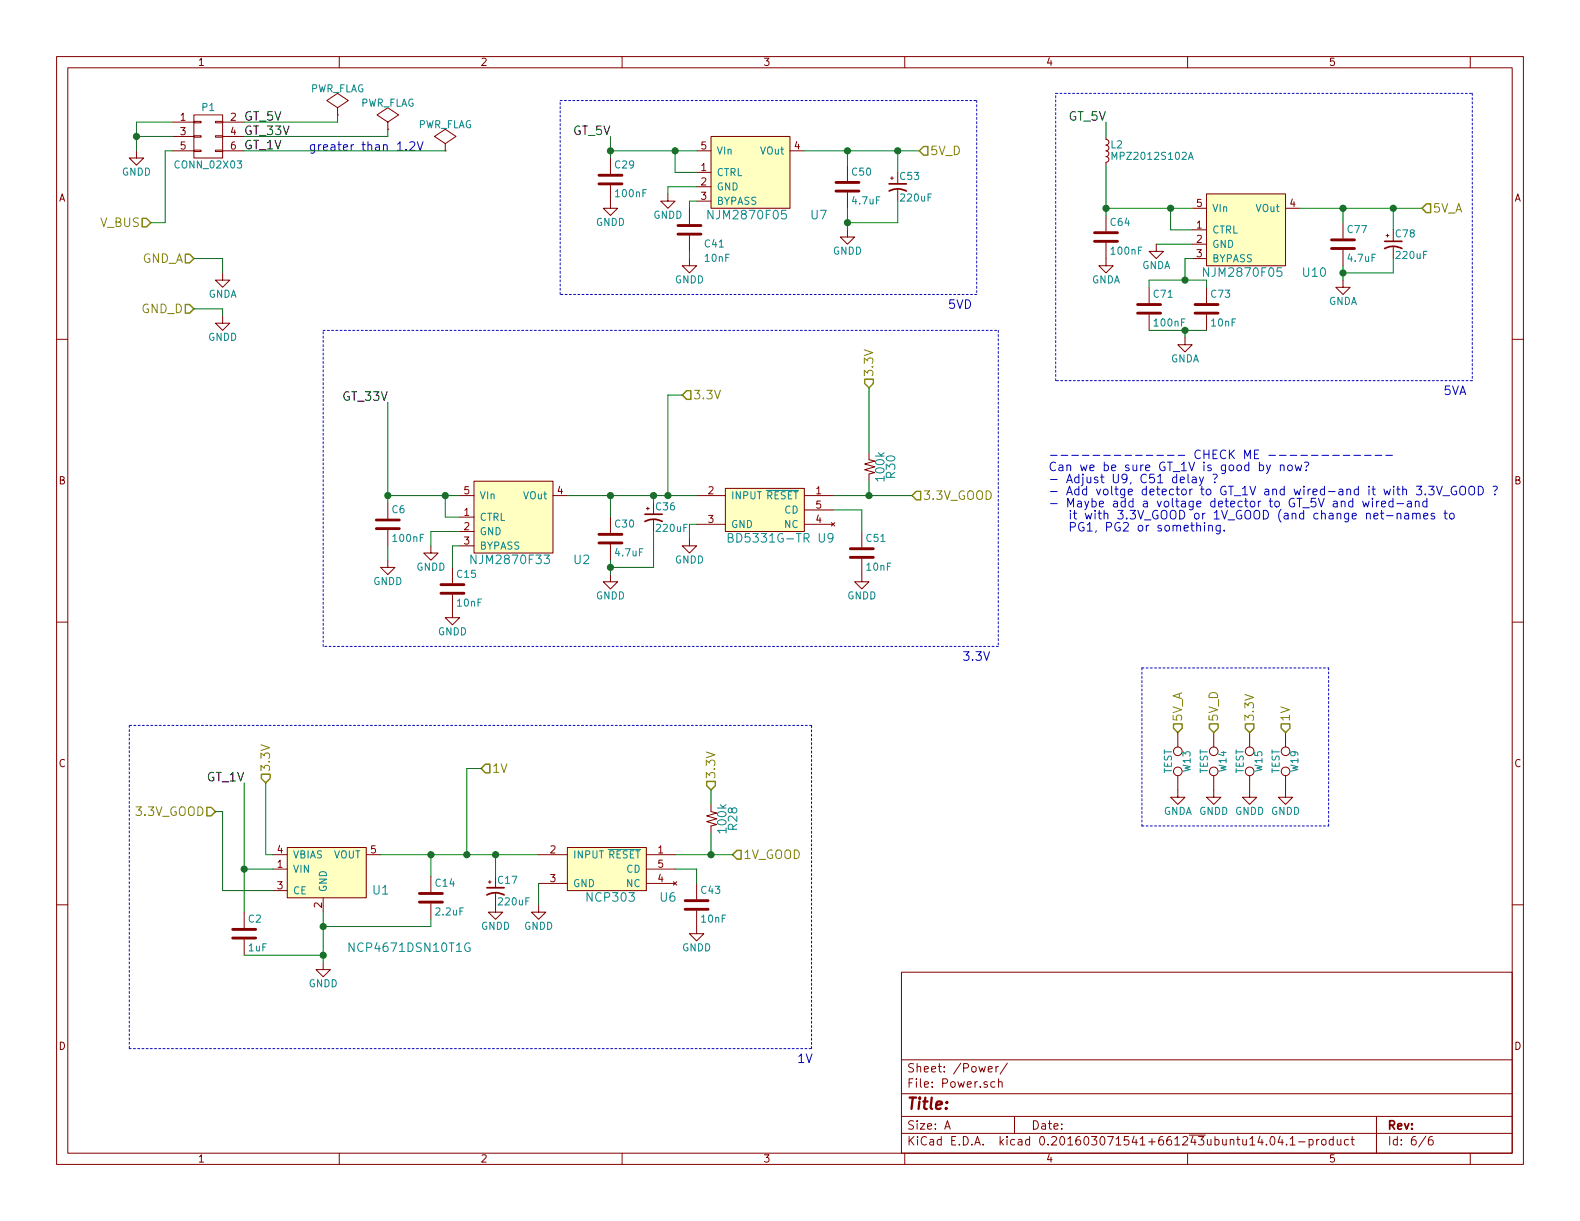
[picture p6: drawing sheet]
EESchema Schematic File Version 2
LIBS:power
LIBS:device
LIBS:transistors
LIBS:conn
LIBS:linear
LIBS:regul
LIBS:74xx
LIBS:cmos4000
LIBS:adc-dac
LIBS:memory
LIBS:xilinx
LIBS:microcontrollers
LIBS:dsp
LIBS:microchip
LIBS:analog_switches
LIBS:motorola
LIBS:texas
LIBS:intel
LIBS:audio
LIBS:interface
LIBS:digital-audio
LIBS:philips
LIBS:display
LIBS:cypress
LIBS:siliconi
LIBS:opto
LIBS:atmel
LIBS:contrib
LIBS:valves
LIBS:alex
LIBS:CS5366
LIBS:adc-cache
EELAYER 25 0
EELAYER END
$Descr A 11000 8500
encoding utf-8
Sheet 6 6
Title ""
Date ""
Rev ""
Comp ""
Comment1 ""
Comment2 ""
Comment3 ""
Comment4 ""
$EndDescr
Text Label 1700 850  0    60   ~ 0
GT_5V
Text Label 1700 950  0    60   ~ 0
GT_33V
Text Label 1700 1050 0    60   ~ 0
GT_1V
$Comp
L C C2
U 1 1
P 1700 6500
F 0 "C2" H 1725 6600 50  0000 L CNN
F 1 "1uF" H 1725 6400 50  0000 L CNN
F 2 "Capacitors_SMD:C_0603" H 1738 6350 50  0001 C CNN
F 3 "" H 1700 6500 50  0000 C CNN
F 4 "CC0603KRX7R7BB105" H 1700 6500 60  0001 C CNN "Pt. Num"
F 5 "Value" H 1700 6500 60  0001 C CNN "manufacturer"
	1    1700 6500
	1    0    0    -1  
$EndComp
$Comp
L C C14
U 1 1
P 3000 6250
F 0 "C14" H 3025 6350 50  0000 L CNN
F 1 "2.2uF" H 3025 6150 50  0000 L CNN
F 2 "Capacitors_SMD:C_0603" H 3038 6100 50  0001 C CNN
F 3 "" H 3000 6250 50  0000 C CNN
F 4 "LMK107BJ225KA-T" H 3000 6250 60  0001 C CNN "Pt. Num"
F 5 "Value" H 3000 6250 60  0001 C CNN "manufacturer"
	1    3000 6250
	1    0    0    -1  
$EndComp
$Comp
L GNDD #PWR13
U 1 1
P 2250 6700
F 0 "#PWR13" H 2250 6450 50  0001 C CNN
F 1 "GNDD" H 2250 6550 50  0000 C CNN
F 2 "" H 2250 6700 50  0000 C CNN
F 3 "" H 2250 6700 50  0000 C CNN
	1    2250 6700
	1    0    0    -1  
$EndComp
Text Notes 2150 1050 0    60   ~ 0
greater than 1.2V
$Comp
L NJM2870 U7
U 1 1
P 5200 1200
F 0 "U7" H 5700 900 60  0000 C CNN
F 1 "NJM2870F05" H 5200 900 60  0000 C CNN
F 2 "TO_SOT_Packages_SMD:SOT-23-5" H 5200 1200 60  0001 C CNN
F 3 "http://www.mouser.com/ds/2/294/NJM2870_E-346727.pdf" H 5200 1200 60  0001 C CNN
F 4 "NJM2870F05-TE2" H 5200 1200 60  0001 C CNN "Pt. Num"
F 5 "Value" H 5200 1200 60  0001 C CNN "manufacturer"
	1    5200 1200
	1    0    0    -1  
$EndComp
$Comp
L NJM2870 U2
U 1 1
P 3550 3600
F 0 "U2" H 4050 3300 60  0000 C CNN
F 1 "NJM2870F33" H 3550 3300 60  0000 C CNN
F 2 "TO_SOT_Packages_SMD:SOT-23-5" H 3550 3600 60  0001 C CNN
F 3 "http://www.mouser.com/ds/2/294/NJM2870_E-346727.pdf" H 3550 3600 60  0001 C CNN
F 4 "NJM2870F33-TE1" H 3550 3600 60  0001 C CNN "Pt. Num"
F 5 "Value" H 3550 3600 60  0001 C CNN "manufacturer"
	1    3550 3600
	1    0    0    -1  
$EndComp
$Comp
L NCP4671DSN10T1G U1
U 1 1
P 2300 6050
F 0 "U1" H 2650 5900 60  0000 C CNN
F 1 "NCP4671DSN10T1G" H 2850 5500 60  0000 C CNN
F 2 "TO_SOT_Packages_SMD:SOT-23-5" H 2300 6050 60  0001 C CNN
F 3 "http://www.onsemi.com/pub_link/Collateral/NCP4671-D.PDF" H 2300 6050 60  0001 C CNN
F 4 "NCP4671DSN10T1G" H 2300 6050 60  0001 C CNN "Pt. Num"
F 5 "Value" H 2300 6050 60  0001 C CNN "manufacturer"
	1    2300 6050
	1    0    0    -1  
$EndComp
Wire Wire Line
	2250 6450 3000 6450
Wire Wire Line
	3000 6450 3000 6400
Wire Wire Line
	2650 5950 3750 5950
Wire Wire Line
	3000 5950 3000 6100
$Comp
L BD5331G-TR U9
U 1 1
P 5350 3550
F 0 "U9" H 5750 3350 60  0000 C CNN
F 1 "BD5331G-TR" H 5350 3350 60  0000 C CNN
F 2 "TO_SOT_Packages_SMD:SOT-23-5" H 5350 3550 60  0001 C CNN
F 3 "http://www.mouser.com/ds/2/348/bd53xxg_series-e-209890.pdf" H 5350 3550 60  0001 C CNN
F 4 "BD5331G-TR" H 5350 3550 60  0001 C CNN "Pt. Num"
F 5 "Value" H 5350 3550 60  0001 C CNN "manufacturer"
	1    5350 3550
	1    0    0    -1  
$EndComp
Wire Wire Line
	3950 3450 4850 3450
$Comp
L GNDD #PWR51
U 1 1
P 4800 3750
F 0 "#PWR51" H 4800 3500 50  0001 C CNN
F 1 "GNDD" H 4800 3600 50  0000 C CNN
F 2 "" H 4800 3750 50  0000 C CNN
F 3 "" H 4800 3750 50  0000 C CNN
	1    4800 3750
	1    0    0    -1  
$EndComp
Wire Wire Line
	4850 3650 4800 3650
Wire Wire Line
	4800 3650 4800 3750
$Comp
L C C51
U 1 1
P 6000 3850
F 0 "C51" H 6025 3950 50  0000 L CNN
F 1 "10nF" H 6025 3750 50  0000 L CNN
F 2 "Capacitors_SMD:C_0603" H 6038 3700 50  0001 C CNN
F 3 "" H 6000 3850 50  0000 C CNN
F 4 "GRM188R71H103KA01D" H 6000 3850 60  0001 C CNN "Pt. Num"
F 5 "Value" H 6000 3850 60  0001 C CNN "manufacturer"
	1    6000 3850
	1    0    0    -1  
$EndComp
$Comp
L GNDD #PWR58
U 1 1
P 6000 4000
F 0 "#PWR58" H 6000 3750 50  0001 C CNN
F 1 "GNDD" H 6000 3850 50  0000 C CNN
F 2 "" H 6000 4000 50  0000 C CNN
F 3 "" H 6000 4000 50  0000 C CNN
	1    6000 4000
	1    0    0    -1  
$EndComp
Wire Wire Line
	5800 3550 6000 3550
Wire Wire Line
	6000 3550 6000 3700
Connection ~ 4650 3450
$Comp
L R_American_small R30
U 1 1
P 6050 3250
F 0 "R30" H 6050 3400 60  0000 C CNN
F 1 "100k" H 6050 3325 60  0000 C CNN
F 2 "Resistors_SMD:R_0603" H 6050 3450 60  0001 C CNN
F 3 "" H 6050 3450 60  0000 C CNN
F 4 "RR0816P-104-D" H 6050 3250 60  0001 C CNN "Pt. Num"
F 5 "Value" H 6050 3250 60  0001 C CNN "manufacturer"
	1    6050 3250
	0    1    1    0   
$EndComp
Wire Wire Line
	1700 6050 1900 6050
Text Label 1700 5450 2    60   ~ 0
GT_1V
Text Label 2700 2800 2    60   ~ 0
GT_33V
Wire Wire Line
	2700 2800 2700 3500
Wire Wire Line
	2700 3450 3200 3450
$Comp
L NCP303 U6
U 1 1
P 4250 6050
F 0 "U6" H 4650 5850 60  0000 C CNN
F 1 "NCP303" H 4250 5850 60  0000 C CNN
F 2 "TO_SOT_Packages_SMD:SOT-23-5" H 4250 6050 60  0001 C CNN
F 3 "http://www.mouser.com/ds/2/308/NCP302-D-86450.pdf" H 4250 6050 60  0001 C CNN
F 4 "NCP303LSN09T1G" H 4250 6050 60  0001 C CNN "Pt. Num"
F 5 "Value" H 4250 6050 60  0001 C CNN "manufacturer"
	1    4250 6050
	1    0    0    -1  
$EndComp
$Comp
L GNDD #PWR35
U 1 1
P 3750 6300
F 0 "#PWR35" H 3750 6050 50  0001 C CNN
F 1 "GNDD" H 3750 6150 50  0000 C CNN
F 2 "" H 3750 6300 50  0000 C CNN
F 3 "" H 3750 6300 50  0000 C CNN
	1    3750 6300
	1    0    0    -1  
$EndComp
Wire Wire Line
	3750 6150 3750 6300
Connection ~ 3000 5950
$Comp
L C C43
U 1 1
P 4850 6300
F 0 "C43" H 4875 6400 50  0000 L CNN
F 1 "10nF" H 4875 6200 50  0000 L CNN
F 2 "Capacitors_SMD:C_0603" H 4888 6150 50  0001 C CNN
F 3 "" H 4850 6300 50  0000 C CNN
F 4 "GRM188R71H103KA01D" H 4850 6300 60  0001 C CNN "Pt. Num"
F 5 "Value" H 4850 6300 60  0001 C CNN "manufacturer"
	1    4850 6300
	1    0    0    -1  
$EndComp
$Comp
L GNDD #PWR52
U 1 1
P 4850 6450
F 0 "#PWR52" H 4850 6200 50  0001 C CNN
F 1 "GNDD" H 4850 6300 50  0000 C CNN
F 2 "" H 4850 6450 50  0000 C CNN
F 3 "" H 4850 6450 50  0000 C CNN
	1    4850 6450
	1    0    0    -1  
$EndComp
Wire Wire Line
	4700 6050 4850 6050
Wire Wire Line
	4850 6050 4850 6150
Text HLabel 6350 3450 2    60   Input ~ 0
3.3V_GOOD
Text HLabel 5100 5950 2    60   Input ~ 0
1V_GOOD
Wire Wire Line
	4700 5950 5100 5950
$Comp
L C C15
U 1 1
P 3150 4100
F 0 "C15" H 3175 4200 50  0000 L CNN
F 1 "10nF" H 3175 4000 50  0000 L CNN
F 2 "Capacitors_SMD:C_0603" H 3188 3950 50  0001 C CNN
F 3 "" H 3150 4100 50  0000 C CNN
F 4 "GRM188R71H103KA01D" H 3150 4100 60  0001 C CNN "Pt. Num"
F 5 "Value" H 3150 4100 60  0001 C CNN "manufacturer"
	1    3150 4100
	1    0    0    -1  
$EndComp
$Comp
L C C6
U 1 1
P 2700 3650
F 0 "C6" H 2725 3750 50  0000 L CNN
F 1 "100nF" H 2725 3550 50  0000 L CNN
F 2 "Capacitors_SMD:C_0603" H 2738 3500 50  0001 C CNN
F 3 "" H 2700 3650 50  0000 C CNN
F 4 "C0603C104K3RACTU" H 2700 3650 60  0001 C CNN "Pt. Num"
F 5 "Value" H 2700 3650 60  0001 C CNN "manufacturer"
	1    2700 3650
	1    0    0    -1  
$EndComp
$Comp
L C C50
U 1 1
P 5900 1300
F 0 "C50" H 5925 1400 50  0000 L CNN
F 1 "4.7uF" H 5925 1200 50  0000 L CNN
F 2 "Capacitors_SMD:C_0603" H 5938 1150 50  0001 C CNN
F 3 "" H 5900 1300 50  0000 C CNN
F 4 "CC0603KRX5R6BB475" H 5900 1300 60  0001 C CNN "Pt. Num"
F 5 "Value" H 5900 1300 60  0001 C CNN "manufacturer"
	1    5900 1300
	1    0    0    -1  
$EndComp
Wire Wire Line
	3200 3600 3100 3600
Wire Wire Line
	3100 3600 3100 3450
Connection ~ 3100 3450
$Comp
L GNDD #PWR47
U 1 1
P 4250 4000
F 0 "#PWR47" H 4250 3750 50  0001 C CNN
F 1 "GNDD" H 4250 3850 50  0000 C CNN
F 2 "" H 4250 4000 50  0000 C CNN
F 3 "" H 4250 4000 50  0000 C CNN
	1    4250 4000
	1    0    0    -1  
$EndComp
$Comp
L GNDD #PWR29
U 1 1
P 3150 4250
F 0 "#PWR29" H 3150 4000 50  0001 C CNN
F 1 "GNDD" H 3150 4100 50  0000 C CNN
F 2 "" H 3150 4250 50  0000 C CNN
F 3 "" H 3150 4250 50  0000 C CNN
	1    3150 4250
	1    0    0    -1  
$EndComp
$Comp
L GNDD #PWR24
U 1 1
P 2700 3900
F 0 "#PWR24" H 2700 3650 50  0001 C CNN
F 1 "GNDD" H 2700 3750 50  0000 C CNN
F 2 "" H 2700 3900 50  0000 C CNN
F 3 "" H 2700 3900 50  0000 C CNN
	1    2700 3900
	1    0    0    -1  
$EndComp
Wire Wire Line
	3200 3800 3150 3800
Wire Wire Line
	3150 3800 3150 3950
Wire Wire Line
	2700 3800 2700 3900
Connection ~ 2700 3450
$Comp
L GNDD #PWR28
U 1 1
P 3000 3800
F 0 "#PWR28" H 3000 3550 50  0001 C CNN
F 1 "GNDD" H 3000 3650 50  0000 C CNN
F 2 "" H 3000 3800 50  0000 C CNN
F 3 "" H 3000 3800 50  0000 C CNN
	1    3000 3800
	1    0    0    -1  
$EndComp
Wire Wire Line
	3200 3700 3000 3700
Wire Wire Line
	3000 3700 3000 3800
Wire Wire Line
	4250 3450 4250 3600
Connection ~ 4250 3450
Wire Wire Line
	4250 3900 4250 4000
Text Label 4250 950  2    60   ~ 0
GT_5V
Wire Wire Line
	4250 1050 4850 1050
Wire Wire Line
	4850 1200 4700 1200
Wire Wire Line
	4700 1200 4700 1050
Connection ~ 4700 1050
$Comp
L GNDD #PWR48
U 1 1
P 4650 1350
F 0 "#PWR48" H 4650 1100 50  0001 C CNN
F 1 "GNDD" H 4650 1200 50  0000 C CNN
F 2 "" H 4650 1350 50  0000 C CNN
F 3 "" H 4650 1350 50  0000 C CNN
	1    4650 1350
	1    0    0    -1  
$EndComp
$Comp
L GNDD #PWR49
U 1 1
P 4800 1800
F 0 "#PWR49" H 4800 1550 50  0001 C CNN
F 1 "GNDD" H 4800 1650 50  0000 C CNN
F 2 "" H 4800 1800 50  0000 C CNN
F 3 "" H 4800 1800 50  0000 C CNN
	1    4800 1800
	1    0    0    -1  
$EndComp
$Comp
L C C41
U 1 1
P 4800 1600
F 0 "C41" H 4900 1500 50  0000 L CNN
F 1 "10nF" H 4900 1400 50  0000 L CNN
F 2 "Capacitors_SMD:C_0603" H 4838 1450 50  0001 C CNN
F 3 "" H 4800 1600 50  0000 C CNN
F 4 "GRM188R71H103KA01D" H 4800 1600 60  0001 C CNN "Pt. Num"
F 5 "Value" H 4800 1600 60  0001 C CNN "manufacturer"
	1    4800 1600
	1    0    0    -1  
$EndComp
$Comp
L C C29
U 1 1
P 4250 1250
F 0 "C29" H 4275 1350 50  0000 L CNN
F 1 "100nF" H 4275 1150 50  0000 L CNN
F 2 "Capacitors_SMD:C_0603" H 4288 1100 50  0001 C CNN
F 3 "" H 4250 1250 50  0000 C CNN
F 4 "C0603C104K3RACTU" H 4250 1250 60  0001 C CNN "Pt. Num"
F 5 "Value" H 4250 1250 60  0001 C CNN "manufacturer"
	1    4250 1250
	1    0    0    -1  
$EndComp
$Comp
L GNDD #PWR46
U 1 1
P 4250 1400
F 0 "#PWR46" H 4250 1150 50  0001 C CNN
F 1 "GNDD" H 4250 1250 50  0000 C CNN
F 2 "" H 4250 1400 50  0000 C CNN
F 3 "" H 4250 1400 50  0000 C CNN
	1    4250 1400
	1    0    0    -1  
$EndComp
Wire Wire Line
	4650 1350 4650 1300
Wire Wire Line
	4650 1300 4850 1300
Wire Wire Line
	4800 1400 4850 1400
Wire Wire Line
	4800 1450 4800 1400
Wire Wire Line
	4800 1750 4800 1800
Wire Wire Line
	4250 950  4250 1100
Connection ~ 4250 1050
$Comp
L C C30
U 1 1
P 4250 3750
F 0 "C30" H 4275 3850 50  0000 L CNN
F 1 "4.7uF" H 4275 3650 50  0000 L CNN
F 2 "Capacitors_SMD:C_0603" H 4288 3600 50  0001 C CNN
F 3 "" H 4250 3750 50  0000 C CNN
F 4 "CC0603KRX5R6BB475" H 4250 3750 60  0001 C CNN "Pt. Num"
F 5 "Value" H 4250 3750 60  0001 C CNN "manufacturer"
	1    4250 3750
	1    0    0    -1  
$EndComp
$Comp
L GNDD #PWR57
U 1 1
P 5900 1600
F 0 "#PWR57" H 5900 1350 50  0001 C CNN
F 1 "GNDD" H 5900 1450 50  0000 C CNN
F 2 "" H 5900 1600 50  0000 C CNN
F 3 "" H 5900 1600 50  0000 C CNN
	1    5900 1600
	1    0    0    -1  
$EndComp
Wire Wire Line
	5600 1050 6400 1050
Wire Wire Line
	5900 1150 5900 1050
Connection ~ 5900 1050
Wire Wire Line
	5900 1450 5900 1600
$Comp
L NJM2870 U10
U 1 1
P 8650 1600
F 0 "U10" H 9150 1300 60  0000 C CNN
F 1 "NJM2870F05" H 8650 1300 60  0000 C CNN
F 2 "TO_SOT_Packages_SMD:SOT-23-5" H 8650 1600 60  0001 C CNN
F 3 "http://www.mouser.com/ds/2/294/NJM2870_E-346727.pdf" H 8650 1600 60  0001 C CNN
F 4 "NJM2870F05-TE2" H 8650 1600 60  0001 C CNN "Pt. Num"
F 5 "Value" H 8650 1600 60  0001 C CNN "manufacturer"
	1    8650 1600
	1    0    0    -1  
$EndComp
$Comp
L C C77
U 1 1
P 9350 1700
F 0 "C77" H 9375 1800 50  0000 L CNN
F 1 "4.7uF" H 9375 1600 50  0000 L CNN
F 2 "Capacitors_SMD:C_0603" H 9388 1550 50  0001 C CNN
F 3 "" H 9350 1700 50  0000 C CNN
F 4 "CC0603KRX5R6BB475" H 9350 1700 60  0001 C CNN "Pt. Num"
F 5 "Value" H 9350 1700 60  0001 C CNN "manufacturer"
	1    9350 1700
	1    0    0    -1  
$EndComp
Text Label 7700 850  2    60   ~ 0
GT_5V
Wire Wire Line
	7700 1450 8300 1450
Wire Wire Line
	8300 1600 8150 1600
Wire Wire Line
	8150 1600 8150 1450
Connection ~ 8150 1450
$Comp
L C C73
U 1 1
P 8400 2150
F 0 "C73" H 8425 2250 50  0000 L CNN
F 1 "10nF" H 8425 2050 50  0000 L CNN
F 2 "Capacitors_SMD:C_0603" H 8438 2000 50  0001 C CNN
F 3 "" H 8400 2150 50  0000 C CNN
F 4 "GRM188R71H103KA01D" H 8400 2150 60  0001 C CNN "Pt. Num"
F 5 "Value" H 8400 2150 60  0001 C CNN "manufacturer"
	1    8400 2150
	1    0    0    -1  
$EndComp
$Comp
L C C64
U 1 1
P 7700 1650
F 0 "C64" H 7725 1750 50  0000 L CNN
F 1 "100nF" H 7725 1550 50  0000 L CNN
F 2 "Capacitors_SMD:C_0603" H 7738 1500 50  0001 C CNN
F 3 "" H 7700 1650 50  0000 C CNN
F 4 "C0603C104K3RACTU" H 7700 1650 60  0001 C CNN "Pt. Num"
F 5 "Value" H 7700 1650 60  0001 C CNN "manufacturer"
	1    7700 1650
	1    0    0    -1  
$EndComp
Wire Wire Line
	8250 1800 8300 1800
Wire Wire Line
	8250 1800 8250 1950
Wire Wire Line
	7700 1150 7700 1500
Connection ~ 7700 1450
Wire Wire Line
	9050 1450 9900 1450
Wire Wire Line
	9350 1550 9350 1450
Connection ~ 9350 1450
Wire Wire Line
	9350 1850 9350 1950
$Comp
L C C71
U 1 1
P 8000 2150
F 0 "C71" H 8025 2250 50  0000 L CNN
F 1 "100nF" H 8025 2050 50  0000 L CNN
F 2 "Capacitors_SMD:C_0603" H 8038 2000 50  0001 C CNN
F 3 "" H 8000 2150 50  0000 C CNN
F 4 "C0603C104K3RACTU" H 8000 2150 60  0001 C CNN "Pt. Num"
F 5 "Value" H 8000 2150 60  0001 C CNN "manufacturer"
	1    8000 2150
	1    0    0    -1  
$EndComp
Wire Wire Line
	8300 1700 8050 1700
Wire Wire Line
	8000 1950 8400 1950
Wire Wire Line
	8400 1950 8400 2000
Wire Wire Line
	8000 1950 8000 2000
Connection ~ 8250 1950
Wire Wire Line
	8000 2300 8400 2300
Wire Wire Line
	8250 2350 8250 2300
Connection ~ 8250 2300
Text HLabel 8200 5100 1    60   Input ~ 0
5V_A
Text HLabel 3350 5350 2    60   Input ~ 0
1V
Wire Wire Line
	3250 5350 3250 5950
Connection ~ 3250 5950
Text HLabel 4750 2750 2    60   Input ~ 0
3.3V
$Comp
L GNDA #PWR81
U 1 1
P 9350 1950
F 0 "#PWR81" H 9350 1700 50  0001 C CNN
F 1 "GNDA" H 9350 1800 50  0000 C CNN
F 2 "" H 9350 1950 50  0000 C CNN
F 3 "" H 9350 1950 50  0000 C CNN
	1    9350 1950
	1    0    0    -1  
$EndComp
$Comp
L GNDA #PWR75
U 1 1
P 8250 2350
F 0 "#PWR75" H 8250 2100 50  0001 C CNN
F 1 "GNDA" H 8250 2200 50  0000 C CNN
F 2 "" H 8250 2350 50  0000 C CNN
F 3 "" H 8250 2350 50  0000 C CNN
	1    8250 2350
	1    0    0    -1  
$EndComp
$Comp
L GNDA #PWR72
U 1 1
P 7700 1800
F 0 "#PWR72" H 7700 1550 50  0001 C CNN
F 1 "GNDA" H 7700 1650 50  0000 C CNN
F 2 "" H 7700 1800 50  0000 C CNN
F 3 "" H 7700 1800 50  0000 C CNN
	1    7700 1800
	1    0    0    -1  
$EndComp
Text HLabel 1050 1550 0    60   Input ~ 0
V_BUS
$Comp
L CONN_02X03 P1
U 1 1
P 1450 950
F 0 "P1" H 1450 1150 50  0000 C CNN
F 1 "CONN_02X03" H 1450 750 50  0000 C CNN
F 2 "Pin_Headers:Pin_Header_Straight_2x03" H 1450 -250 50  0001 C CNN
F 3 "" H 1450 -250 50  0000 C CNN
	1    1450 950 
	1    0    0    -1  
$EndComp
Wire Wire Line
	1200 1050 1150 1050
Wire Wire Line
	1150 1050 1150 1550
$Comp
L GNDD #PWR2
U 1 1
P 950 1050
F 0 "#PWR2" H 950 800 50  0001 C CNN
F 1 "GNDD" H 950 900 50  0000 C CNN
F 2 "" H 950 1050 50  0000 C CNN
F 3 "" H 950 1050 50  0000 C CNN
	1    950  1050
	1    0    0    -1  
$EndComp
Wire Wire Line
	1200 950  950  950 
Wire Wire Line
	950  850  950  1050
$Comp
L GNDD #PWR5
U 1 1
P 1550 2200
F 0 "#PWR5" H 1550 1950 50  0001 C CNN
F 1 "GNDD" H 1550 2050 50  0000 C CNN
F 2 "" H 1550 2200 50  0000 C CNN
F 3 "" H 1550 2200 50  0000 C CNN
	1    1550 2200
	1    0    0    -1  
$EndComp
$Comp
L GNDA #PWR74
U 1 1
P 8200 5500
F 0 "#PWR74" H 8200 5250 50  0001 C CNN
F 1 "GNDA" H 8200 5350 50  0000 C CNN
F 2 "" H 8200 5500 50  0000 C CNN
F 3 "" H 8200 5500 50  0000 C CNN
	1    8200 5500
	1    0    0    -1  
$EndComp
Text HLabel 1350 2150 0    60   Input ~ 0
GND_D
Text HLabel 1350 1800 0    60   Input ~ 0
GND_A
Wire Wire Line
	1350 1800 1550 1800
Wire Wire Line
	1550 1800 1550 1900
$Comp
L CP1_Small C17
U 1 1
P 3450 6200
F 0 "C17" H 3460 6270 50  0000 L CNN
F 1 "220uF" H 3460 6120 50  0000 L CNN
F 2 "Capacitors_SMD:c_elec_6.3x7.7" H 3450 6200 50  0001 C CNN
F 3 "http://www.mouser.com/ds/2/293/e-ur-3835.pdf" H 3450 6200 50  0001 C CNN
F 4 "UUR1C221MCL6GS" H 3450 6200 60  0001 C CNN "Pt. Num"
F 5 "Value" H 3450 6200 60  0001 C CNN "manufacturer"
	1    3450 6200
	1    0    0    -1  
$EndComp
$Comp
L GNDD #PWR34
U 1 1
P 3450 6300
F 0 "#PWR34" H 3450 6050 50  0001 C CNN
F 1 "GNDD" H 3450 6150 50  0000 C CNN
F 2 "" H 3450 6300 50  0000 C CNN
F 3 "" H 3450 6300 50  0000 C CNN
	1    3450 6300
	1    0    0    -1  
$EndComp
Wire Wire Line
	3450 6100 3450 5950
Connection ~ 3450 5950
$Comp
L CP1_Small C78
U 1 1
P 9700 1700
F 0 "C78" H 9710 1770 50  0000 L CNN
F 1 "220uF" H 9710 1620 50  0000 L CNN
F 2 "Capacitors_SMD:c_elec_6.3x7.7" H 9700 1700 50  0001 C CNN
F 3 "" H 9700 1700 50  0000 C CNN
F 4 "UUR1C221MCL6GS" H 9700 1700 60  0001 C CNN "Pt. Num"
F 5 "Value" H 9700 1700 60  0001 C CNN "manufacturer"
	1    9700 1700
	1    0    0    -1  
$EndComp
Wire Wire Line
	9700 1600 9700 1450
Connection ~ 9700 1450
Wire Wire Line
	9700 1800 9700 1900
Wire Wire Line
	9700 1900 9350 1900
Connection ~ 9350 1900
$Comp
L CP1_Small C53
U 1 1
P 6250 1300
F 0 "C53" H 6260 1370 50  0000 L CNN
F 1 "220uF" H 6260 1220 50  0000 L CNN
F 2 "Capacitors_SMD:c_elec_6.3x7.7" H 6250 1300 50  0001 C CNN
F 3 "" H 6250 1300 50  0000 C CNN
F 4 "UUR1C221MCL6GS" H 6250 1300 60  0001 C CNN "Pt. Num"
F 5 "Value" H 6250 1300 60  0001 C CNN "manufacturer"
	1    6250 1300
	1    0    0    -1  
$EndComp
Wire Wire Line
	6250 1200 6250 1050
Connection ~ 6250 1050
Wire Wire Line
	6250 1400 6250 1550
Wire Wire Line
	6250 1550 5900 1550
Connection ~ 5900 1550
$Comp
L CP1_Small C36
U 1 1
P 4550 3600
F 0 "C36" H 4560 3670 50  0000 L CNN
F 1 "220uF" H 4560 3520 50  0000 L CNN
F 2 "Capacitors_SMD:c_elec_6.3x7.7" H 4550 3600 50  0001 C CNN
F 3 "" H 4550 3600 50  0000 C CNN
F 4 "UUR1C221MCL6GS" H 4550 3600 60  0001 C CNN "Pt. Num"
F 5 "Value" H 4550 3600 60  0001 C CNN "manufacturer"
	1    4550 3600
	1    0    0    -1  
$EndComp
Wire Wire Line
	4250 3950 4550 3950
Wire Wire Line
	4550 3950 4550 3700
Connection ~ 4250 3950
Wire Wire Line
	4550 3500 4550 3450
Connection ~ 4550 3450
Text HLabel 6400 1050 2    60   Input ~ 0
5V_D
$Comp
L R_American_small R28
U 1 1
P 4950 5700
F 0 "R28" H 4950 5850 60  0000 C CNN
F 1 "100k" H 4950 5775 60  0000 C CNN
F 2 "Resistors_SMD:R_0603" H 4950 5900 60  0001 C CNN
F 3 "" H 4950 5900 60  0000 C CNN
F 4 "RR0816P-104-D" H 4950 5700 60  0001 C CNN "Pt. Num"
F 5 "Value" H 4950 5700 60  0001 C CNN "manufacturer"
	1    4950 5700
	0    1    1    0   
$EndComp
Text HLabel 4950 5500 1    60   Input ~ 0
3.3V
Wire Wire Line
	4950 5800 4950 5950
Connection ~ 4950 5950
Wire Wire Line
	4950 5500 4950 5600
$Comp
L TEST W13
U 1 1
P 8200 5300
F 0 "W13" H 8200 5360 50  0000 C CNN
F 1 "TEST" H 8200 5230 50  0000 C CNN
F 2 "Measurement_Points:Test_Point_2Pads" H 8200 5300 50  0001 C CNN
F 3 "" H 8200 5300 50  0000 C CNN
	1    8200 5300
	0    1    1    0   
$EndComp
$Comp
L TEST W14
U 1 1
P 8450 5300
F 0 "W14" H 8450 5360 50  0000 C CNN
F 1 "TEST" H 8450 5230 50  0000 C CNN
F 2 "Measurement_Points:Test_Point_2Pads" H 8450 5300 50  0001 C CNN
F 3 "" H 8450 5300 50  0000 C CNN
	1    8450 5300
	0    1    1    0   
$EndComp
$Comp
L TEST W15
U 1 1
P 8700 5300
F 0 "W15" H 8700 5360 50  0000 C CNN
F 1 "TEST" H 8700 5230 50  0000 C CNN
F 2 "Measurement_Points:Test_Point_2Pads" H 8700 5300 50  0001 C CNN
F 3 "" H 8700 5300 50  0000 C CNN
	1    8700 5300
	0    1    1    0   
$EndComp
$Comp
L TEST W19
U 1 1
P 8950 5300
F 0 "W19" H 8950 5360 50  0000 C CNN
F 1 "TEST" H 8950 5230 50  0000 C CNN
F 2 "Measurement_Points:Test_Point_2Pads" H 8950 5300 50  0001 C CNN
F 3 "" H 8950 5300 50  0000 C CNN
	1    8950 5300
	0    1    1    0   
$EndComp
$Comp
L GNDD #PWR78
U 1 1
P 8450 5500
F 0 "#PWR78" H 8450 5250 50  0001 C CNN
F 1 "GNDD" H 8450 5350 50  0000 C CNN
F 2 "" H 8450 5500 50  0000 C CNN
F 3 "" H 8450 5500 50  0000 C CNN
	1    8450 5500
	1    0    0    -1  
$EndComp
Text HLabel 8450 5100 1    60   Input ~ 0
5V_D
Text HLabel 8700 5100 1    60   Input ~ 0
3.3V
$Comp
L GNDD #PWR79
U 1 1
P 8700 5500
F 0 "#PWR79" H 8700 5250 50  0001 C CNN
F 1 "GNDD" H 8700 5350 50  0000 C CNN
F 2 "" H 8700 5500 50  0000 C CNN
F 3 "" H 8700 5500 50  0000 C CNN
	1    8700 5500
	1    0    0    -1  
$EndComp
$Comp
L GNDD #PWR80
U 1 1
P 8950 5500
F 0 "#PWR80" H 8950 5250 50  0001 C CNN
F 1 "GNDD" H 8950 5350 50  0000 C CNN
F 2 "" H 8950 5500 50  0000 C CNN
F 3 "" H 8950 5500 50  0000 C CNN
	1    8950 5500
	1    0    0    -1  
$EndComp
Text HLabel 8950 5100 1    60   Input ~ 0
1V
Wire Notes Line
	7950 4650 9250 4650
Wire Notes Line
	7950 4650 7950 5750
Wire Notes Line
	7950 5750 9250 5750
Wire Notes Line
	9250 5750 9250 4650
Text HLabel 9900 1450 2    60   Input ~ 0
5V_A
$Comp
L GNDA #PWR4
U 1 1
P 1550 1900
F 0 "#PWR4" H 1550 1650 50  0001 C CNN
F 1 "GNDA" H 1550 1750 50  0000 C CNN
F 2 "" H 1550 1900 50  0000 C CNN
F 3 "" H 1550 1900 50  0000 C CNN
	1    1550 1900
	1    0    0    -1  
$EndComp
$Comp
L PWR_FLAG #FLG2
U 1 1
P 2350 800
F 0 "#FLG2" H 2350 895 50  0001 C CNN
F 1 "PWR_FLAG" H 2350 980 50  0000 C CNN
F 2 "" H 2350 800 50  0000 C CNN
F 3 "" H 2350 800 50  0000 C CNN
	1    2350 800 
	1    0    0    -1  
$EndComp
$Comp
L PWR_FLAG #FLG4
U 1 1
P 2700 900
F 0 "#FLG4" H 2700 995 50  0001 C CNN
F 1 "PWR_FLAG" H 2700 1080 50  0000 C CNN
F 2 "" H 2700 900 50  0000 C CNN
F 3 "" H 2700 900 50  0000 C CNN
	1    2700 900 
	1    0    0    -1  
$EndComp
$Comp
L PWR_FLAG #FLG5
U 1 1
P 3100 1050
F 0 "#FLG5" H 3100 1145 50  0001 C CNN
F 1 "PWR_FLAG" H 3100 1230 50  0000 C CNN
F 2 "" H 3100 1050 50  0000 C CNN
F 3 "" H 3100 1050 50  0000 C CNN
	1    3100 1050
	1    0    0    -1  
$EndComp
Wire Wire Line
	1700 850  2350 850 
Wire Wire Line
	2350 850  2350 800 
Wire Wire Line
	1700 950  2700 950 
Wire Wire Line
	2700 950  2700 900 
Wire Wire Line
	1700 1050 3100 1050
Wire Wire Line
	1350 2150 1550 2150
Wire Wire Line
	1550 2150 1550 2200
Wire Wire Line
	1150 1550 1050 1550
$Comp
L GNDA #PWR73
U 1 1
P 8050 1700
F 0 "#PWR73" H 8050 1450 50  0001 C CNN
F 1 "GNDA" H 8050 1550 50  0000 C CNN
F 2 "" H 8050 1700 50  0000 C CNN
F 3 "" H 8050 1700 50  0000 C CNN
	1    8050 1700
	1    0    0    -1  
$EndComp
$Comp
L L_Small L2
U 1 1
P 7700 1050
F 0 "L2" H 7730 1090 50  0000 L CNN
F 1 "MPZ2012S102A" H 7730 1010 50  0000 L CNN
F 2 "Resistors_SMD:R_0805" H 7700 1050 50  0001 C CNN
F 3 "" H 7700 1050 50  0000 C CNN
F 4 "MPZ2012S102A" H 7700 1050 60  0001 C CNN "Pt. Num"
F 5 "Value" H 7700 1050 60  0001 C CNN "manufacturer"
	1    7700 1050
	1    0    0    -1  
$EndComp
Wire Wire Line
	7700 850  7700 950 
Wire Wire Line
	1200 850  950  850 
Connection ~ 950  950 
Text HLabel 1850 5450 1    60   Input ~ 0
3.3V
Text HLabel 6050 2700 1    60   Input ~ 0
3.3V
Wire Wire Line
	4650 2750 4650 3450
Wire Wire Line
	6050 2700 6050 3150
Wire Wire Line
	6050 3350 6050 3450
Connection ~ 6050 3450
Wire Wire Line
	5800 3450 6350 3450
Wire Wire Line
	1900 5950 1850 5950
Wire Wire Line
	1850 5950 1850 5450
Wire Wire Line
	1700 5450 1700 6350
Wire Wire Line
	2250 6350 2250 6700
Connection ~ 2250 6450
Connection ~ 1700 6050
Wire Wire Line
	2250 6650 1700 6650
Connection ~ 2250 6650
Wire Wire Line
	1900 6200 1550 6200
Text HLabel 1500 5650 0    60   Input ~ 0
3.3V_GOOD
Wire Wire Line
	4650 2750 4750 2750
Wire Wire Line
	1550 6200 1550 5650
Wire Wire Line
	1550 5650 1500 5650
Wire Wire Line
	3250 5350 3350 5350
Wire Notes Line
	7350 650  10250 650 
Wire Notes Line
	10250 650  10250 2650
Wire Notes Line
	10250 2650 7350 2650
Wire Notes Line
	7350 2650 7350 650 
Wire Notes Line
	3900 700  6800 700 
Wire Notes Line
	6800 700  6800 2050
Wire Notes Line
	6800 2050 3900 2050
Wire Notes Line
	3900 2050 3900 700 
Wire Notes Line
	2250 2300 6950 2300
Wire Notes Line
	6950 2300 6950 4500
Wire Notes Line
	6950 4500 2250 4500
Wire Notes Line
	2250 4500 2250 2300
Wire Notes Line
	900  5050 900  7300
Wire Notes Line
	900  7300 5650 7300
Wire Notes Line
	5650 7300 5650 5050
Wire Notes Line
	5650 5050 900  5050
Text Notes 6600 2150 0    60   ~ 0
5VD\n
Text Notes 10050 2750 0    60   ~ 0
5VA
Text Notes 6700 4600 0    60   ~ 0
3.3V
Text Notes 5550 7400 0    60   ~ 0
1V
Text Notes 7300 3700 0    60   ~ 0
------------- CHECK ME ------------\nCan we be sure GT_1V is good by now?\n- Adjust U9, C51 delay ?\n- Add voltge detector to GT_1V and wired-and it with 3.3V_GOOD ?\n- Maybe add a voltage detector to GT_5V and wired-and \n   it with 3.3V_GOOD or 1V_GOOD (and change net-names to \n   PG1, PG2 or something.
$EndSCHEMATC
